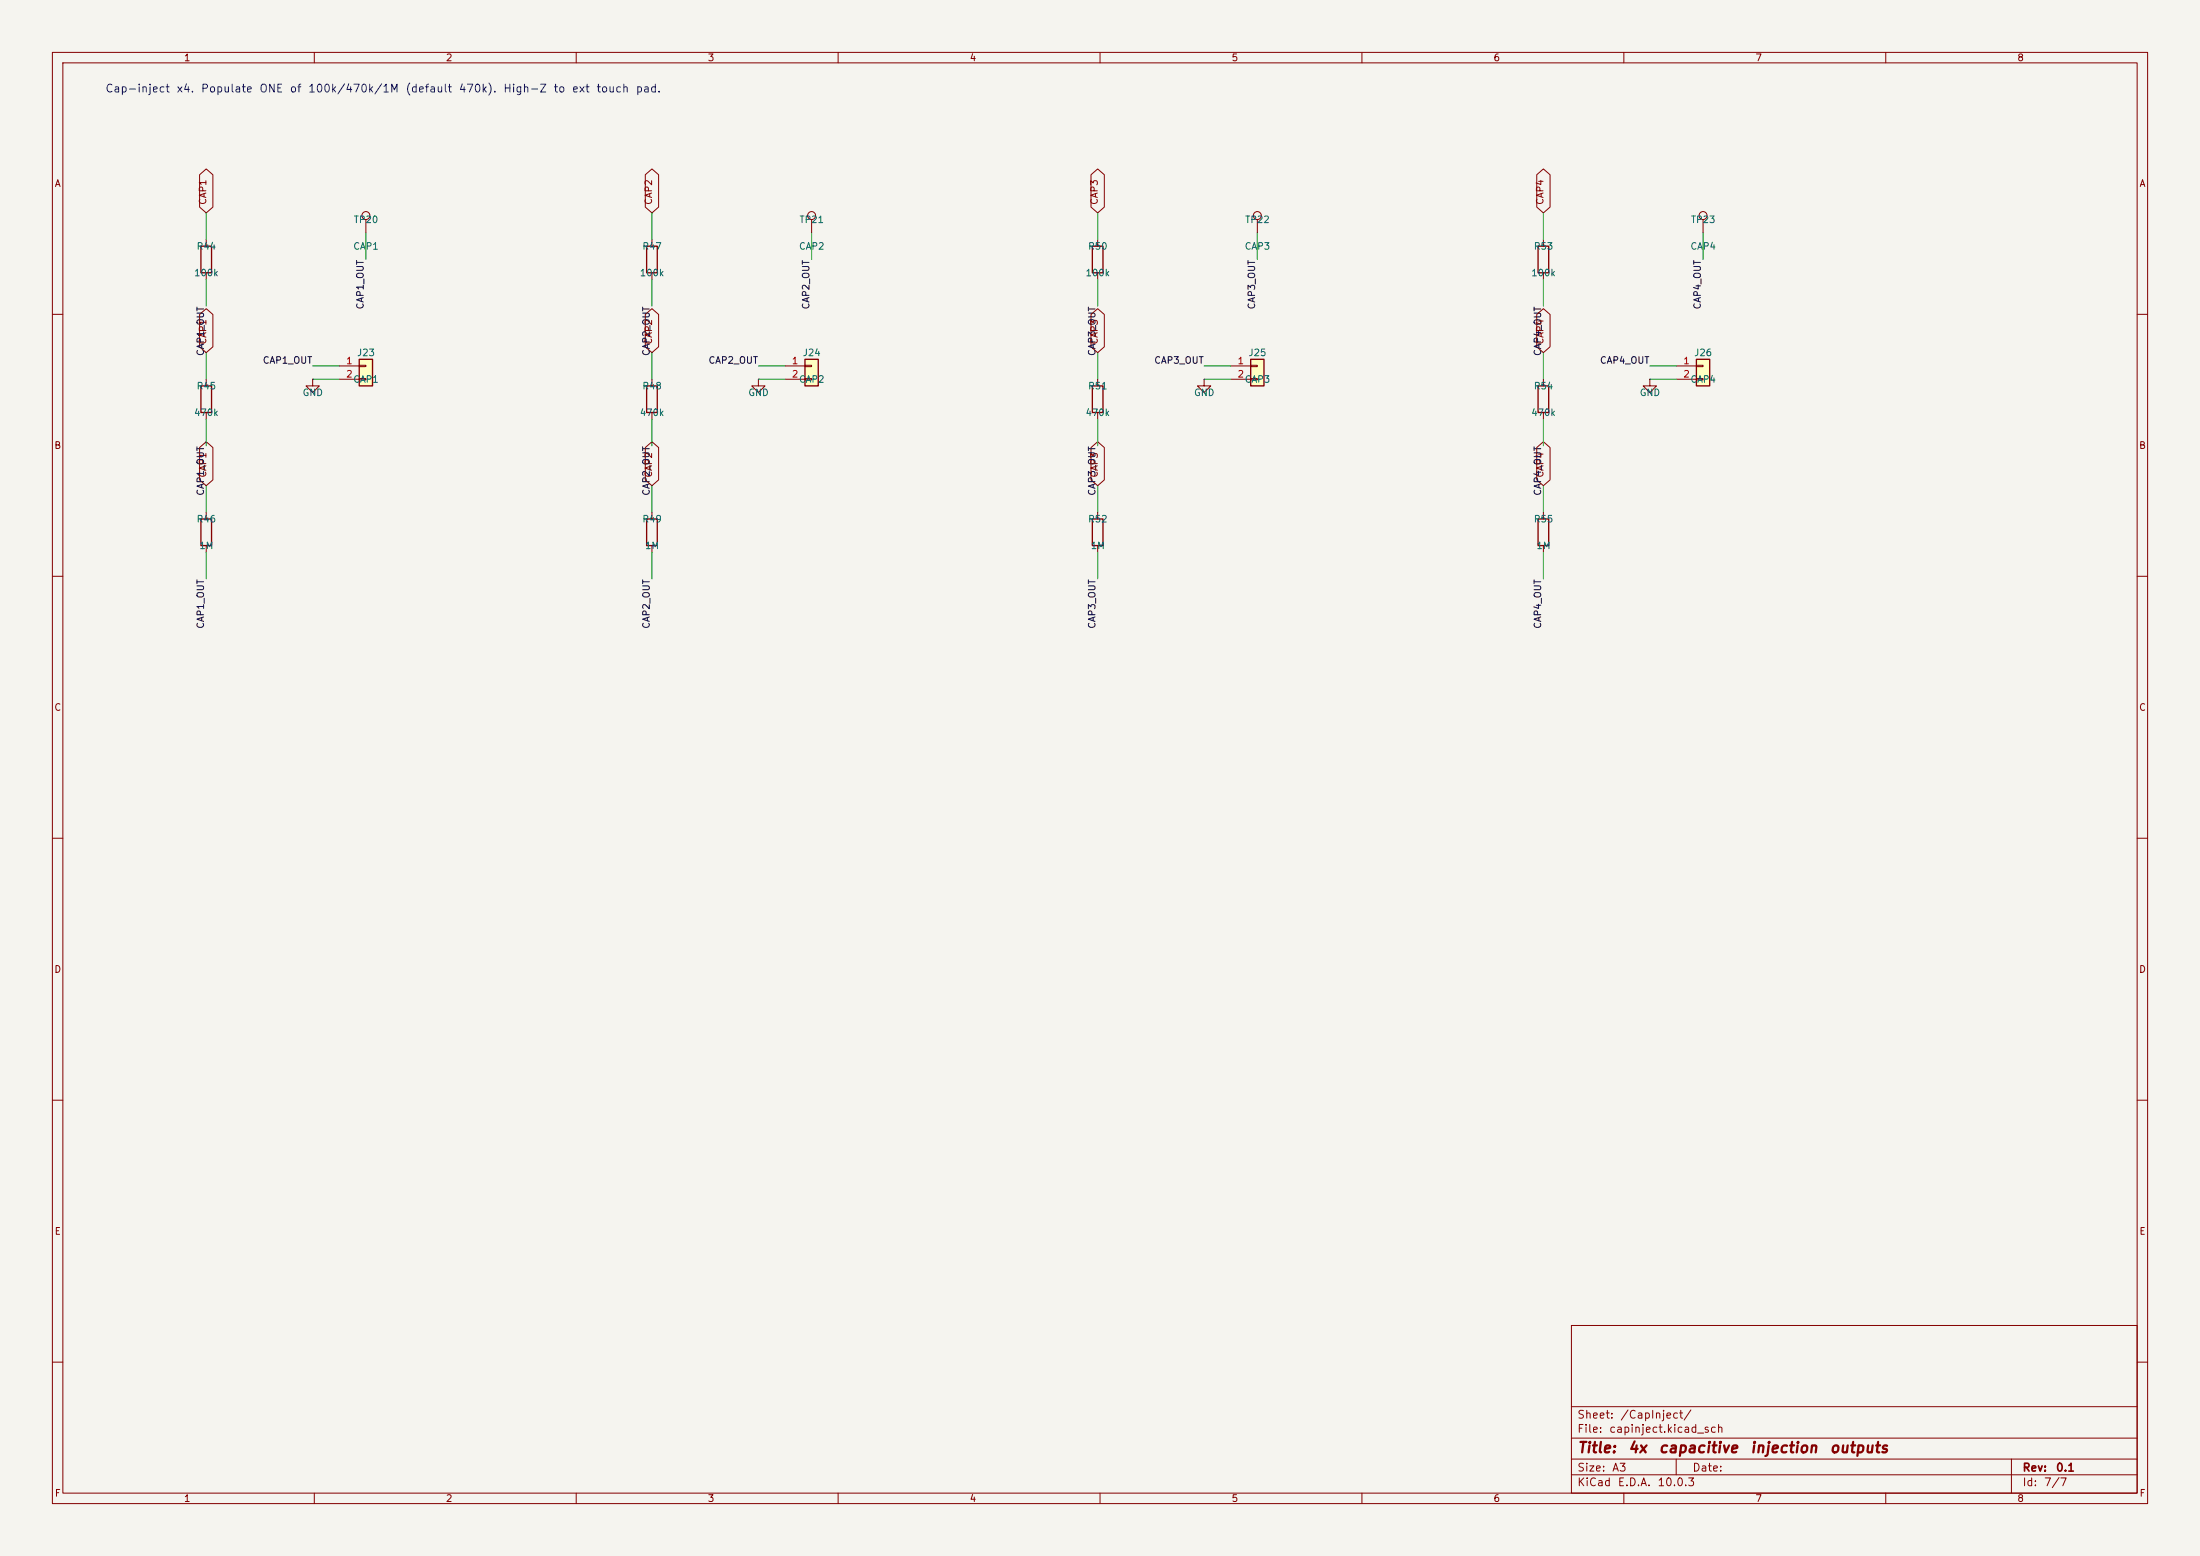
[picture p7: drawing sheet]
<svg xmlns="http://www.w3.org/2000/svg" width="420mm" height="297mm" viewBox="0 0 420 297" stroke-linecap="round" stroke-linejoin="round" font-family="sans-serif">
<path d="M0 0h420v297h-420z" fill="#f5f4ef" stroke="#f5f4ef" stroke-width=".19"/>
<g fill="none" stroke="#840000" stroke-width=".19">
<path d="M10 10h400v277h-400zM12 12h396v273h-396zM60 10v2M110 10v2M160 10v2M210 10v2M260 10v2M310 10v2M360 10v2M10 60h2M39.4 72.4v1.3M39.4 78.7v1.3"/>
<path d="M408 60h2M10 110h2M408 110h2M10 160h2M408 160h2M10 210h2M408 210h2M300 253h108v32h-108zM10 260h2M300 278.5h108M300 274.5h108M300 268.5h108"/>
<path d="M320 278.5v3M384 278.5v6.5M408 260h2M60 285v2M110 285v2M160 285v2M210 285v2M260 285v2M300 281.5h108M310 285v2M360 285v2"/>
</g>
<path d="M38.4 73.7h2v5h-2z" fill="none" stroke="#840000" stroke-width=".25"/>
<path d="M323.8 68.6h2.6v5.1h-2.6z" fill="#ffffc2"/>
<path d="M38.4 47h2v5.1h-2zM123.4 47h2.1v5.1h-2.1zM208.5 47h2.1v5.1h-2.1zM293.6 47h2.1v5.1h-2.1zM208.5 73.7h2.1v5h-2.1zM293.6 73.7h2.1v5h-2.1zM323.8 68.6h2.6v5.1h-2.6zM38.4 99.1h2v5h-2zM123.4 99.1h2.1v5h-2.1zM208.5 99.1h2.1v5h-2.1zM293.6 99.1h2.1v5h-2.1z" fill="none" stroke="#840000" stroke-width=".25"/>
<g fill="none" stroke="#840000" stroke-width=".19">
<path d="M39.4 45.7v1.3M39.4 52.1v1.2M69.8 41.9v2.6M124.5 45.7v1.3M124.5 52.1v1.2M209.5 45.7v1.3M209.5 52.1v1.2M240 41.9v2.6M294.6 45.7v1.3M294.6 52.1v1.2M325.1 41.9v2.6M209.5 72.4v1.3"/>
<path d="M209.5 78.7v1.3M229.9 72.4v1.3h1.2l-1.2 1.2-1.3-1.2h1.3M229.9 72.4h.1M294.6 72.4v1.3M294.6 78.7v1.3M315 72.4v1.3h1.2l-1.2 1.2-1.3-1.2h1.3M315 72.4h.1M320 69.9h3.8M320 72.4h3.8M323.8 69.7h1.3v.3h-1.3zM323.8 72.3h1.3v.2h-1.3zM39.4 97.8v1.3"/>
<path d="M124.5 97.8v1.3M209.5 97.8v1.3M294.6 97.8v1.3M39.4 104.1v1.3M124.5 104.1v1.3M209.5 104.1v1.3M294.6 104.1v1.3"/>
<circle cx="69.9" cy="41.1" r=".76"/>
<circle cx="240" cy="41.1" r=".76"/>
<circle cx="325.1" cy="41.1" r=".76"/>
</g>
<path d="M238.8 68.6h2.5v5.1h-2.5z" fill="#ffffc2"/>
<path d="M238.8 68.6h2.5v5.1h-2.5z" fill="none" stroke="#840000" stroke-width=".25"/>
<path d="M144.8 72.4v1.3h1.2l-1.2 1.2-1.3-1.2h1.3M144.8 72.4h.1M234.9 69.9h3.9M234.9 72.4h3.9M238.8 69.7h1.2v.3h-1.2zM238.8 72.3h1.2v.2h-1.2z" fill="none" stroke="#840000" stroke-width=".19"/>
<path d="M153.7 68.6h2.5v5.1h-2.5z" fill="#ffffc2"/>
<path d="M123.4 73.7h2.1v5h-2.1zM153.7 68.6h2.5v5.1h-2.5z" fill="none" stroke="#840000" stroke-width=".25"/>
<g fill="none" stroke="#840000" stroke-width=".19">
<path d="M154.9 41.9v2.6M59.7 72.4v1.3h1.3l-1.3 1.2-1.3-1.2h1.3M59.7 72.4h.1M124.5 72.4v1.3M124.5 78.7v1.3M149.9 69.9h3.8M149.9 72.4h3.8M153.7 69.7h1.2v.3h-1.2zM153.7 72.3h1.2v.2h-1.2z"/>
<circle cx="154.9" cy="41.1" r=".76"/>
</g>
<path d="M68.6 68.6h2.5v5.1h-2.5z" fill="#ffffc2"/>
<path d="M68.6 68.6h2.5v5.1h-2.5z" fill="none" stroke="#840000" stroke-width=".25"/>
<g fill="none" stroke="#840000" stroke-width=".19">
<path d="M38.1 33.4l1.3-1.2 1.2 1.2v6.1l-1.2 1.1-1.3-1.1zM123.2 33.4l1.3-1.2 1.2 1.2v6.1l-1.2 1.1-1.3-1.1zM208.3 33.4l1.2-1.2 1.3 1.2v6.1l-1.3 1.1-1.2-1.1zM293.4 33.4l1.2-1.2 1.3 1.2v6.1l-1.3 1.1-1.2-1.1zM38.1 60l1.3-1.1 1.2 1.1v6.2l-1.2 1.1-1.3-1.1zM64.8 69.9h3.8M64.8 72.4h3.8M68.6 69.7h1.2v.3h-1.2zM68.6 72.3h1.2v.2h-1.2zM123.2 60l1.3-1.1 1.2 1.1v6.2l-1.2 1.1-1.3-1.1zM208.3 60l1.2-1.1 1.3 1.1v6.2l-1.3 1.1-1.2-1.1zM293.4 60l1.2-1.1 1.3 1.1v6.2l-1.3 1.1-1.2-1.1z"/>
<path d="M38.1 85.4l1.3-1.1 1.2 1.1v6.2l-1.2 1.1-1.3-1.1zM123.2 85.4l1.3-1.1 1.2 1.1v6.2l-1.2 1.1-1.3-1.1zM208.3 85.4l1.2-1.1 1.3 1.1v6.2l-1.3 1.1-1.2-1.1zM293.4 85.4l1.2-1.1 1.3 1.1v6.2l-1.3 1.1-1.2-1.1z"/>
</g>
<g fill="none" stroke="#009600" stroke-width=".19">
<path d="M39.4 40.6v5.1M39.4 53.3v5.1M69.8 44.5v5M124.5 40.6v5.1M124.5 53.3v5.1M154.9 44.5v5M209.5 40.6v5.1M209.5 53.3v5.1M240 44.5v5M294.6 40.6v5.1M294.6 53.3v5.1M325.1 44.5v5"/>
<path d="M39.4 67.3v5.1M59.7 72.4h5.1M59.7 69.9h5.1M124.5 67.3v5.1M144.8 72.4h5.1M144.8 69.9h5.1M209.5 67.3v5.1M229.9 72.4h5M229.9 69.9h5M294.6 67.3v5.1M315 72.4h5M315 69.9h5"/>
<path d="M39.4 80v5.1M39.4 92.7v5.1M124.5 80v5.1M124.5 92.7v5.1M209.5 80v5.1M209.5 92.7v5.1M294.6 80v5.1M294.6 92.7v5.1M39.4 105.4v5.1M124.5 105.4v5.1M209.5 105.4v5.1M294.6 105.4v5.1"/>
</g>
<g font-size="2" fill="#840000">
<text x="301" y="277.8">Title:</text>
<text x="310.7" y="277.8">4x</text>
<text x="316.5" y="277.8">capacitive</text>
<text x="334" y="277.8">injection</text>
<text x="349.2" y="277.8">outputs</text>
</g>
<g font-size="1.5" fill="#0000c2">
<text x="20" y="18">Cap-inject</text>
<text x="33.6" y="18">x4.</text>
<text x="38.2" y="18">Populate</text>
<text x="49.4" y="18">ONE</text>
<text x="55.2" y="18">of</text>
<text x="58.7" y="18">100k/470k/1M</text>
<text x="77.3" y="18">(default</text>
<text x="87.5" y="18">470k).</text>
<text x="96" y="18">High-Z</text>
<text x="105.6" y="18">to</text>
<text x="109.1" y="18">ext</text>
<text x="113.7" y="18">touch</text>
<text x="121.2" y="18">pad.</text>
</g>
<g font-size="1.5" fill="#840000">
<text x="301" y="273.8">File:</text>
<text x="301" y="271.1">Sheet:</text>
<text x="307.1" y="273.8">capinject.kicad_sch</text>
<text x="309.2" y="271.1">/CapInject/</text>
<text x="301" y="281.2">Size:</text>
<text x="307.6" y="281.2">A3</text>
<text x="323" y="281.2">Date:</text>
<text x="386" y="281.2">Rev:</text>
<text x="392.4" y="281.2">0.1</text>
<text x="301" y="284">KiCad</text>
<text x="308.7" y="284">E.D.A.</text>
<text x="316.3" y="284">10.0.3</text>
<text x="386" y="284">Id:</text>
<text x="390.1" y="284">7/7</text>
</g>
<g font-size="1.3" fill="#840000">
<text x="35" y="12">1</text>
<text x="85" y="12">2</text>
<text x="135" y="12">3</text>
<text x="185" y="12">4</text>
<text x="235" y="12">5</text>
<text x="285" y="12">6</text>
<text x="335" y="12">7</text>
<text x="385" y="12">8</text>
<text x="10.3" y="36">A</text>
<text x="408.3" y="36">A</text>
<text x="39.7" y="39.2" transform="rotate(-90 39.7 39.2)">CAP1</text>
<text x="124.8" y="39.2" transform="rotate(-90 124.8 39.2)">CAP2</text>
<text x="209.9" y="39.2" transform="rotate(-90 209.9 39.2)">CAP3</text>
<text x="295" y="39.2" transform="rotate(-90 295 39.2)">CAP4</text>
<text x="39.7" y="65.9" transform="rotate(-90 39.7 65.9)">CAP1</text>
<text x="124.8" y="65.9" transform="rotate(-90 124.8 65.9)">CAP2</text>
<text x="209.9" y="65.9" transform="rotate(-90 209.9 65.9)">CAP3</text>
<text x="295" y="65.9" transform="rotate(-90 295 65.9)">CAP4</text>
<text x="10.3" y="86">B</text>
<text x="408.2" y="86">B</text>
<text x="39.7" y="91.3" transform="rotate(-90 39.7 91.3)">CAP1</text>
<text x="124.8" y="91.3" transform="rotate(-90 124.8 91.3)">CAP2</text>
<text x="209.9" y="91.3" transform="rotate(-90 209.9 91.3)">CAP3</text>
<text x="295" y="91.3" transform="rotate(-90 295 91.3)">CAP4</text>
<text x="10.3" y="136">C</text>
<text x="408.2" y="136">C</text>
<text x="10.3" y="186">D</text>
<text x="408.2" y="186">D</text>
<text x="10.3" y="236">E</text>
<text x="408.3" y="236">E</text>
<text x="10.3" y="286">F</text>
<text x="35" y="287">1</text>
<text x="85" y="287">2</text>
<text x="135" y="287">3</text>
<text x="185" y="287">4</text>
<text x="235" y="287">5</text>
<text x="285" y="287">6</text>
<text x="335" y="287">7</text>
<text x="385" y="287">8</text>
<text x="408.3" y="286">F</text>
</g>
<g font-size="1.3" fill="#006464">
<text x="37.4" y="48">R44</text>
<text x="67.3" y="48">CAP1</text>
<text x="67.4" y="42.9">TP20</text>
<text x="122.5" y="48">R47</text>
<text x="152.4" y="48">CAP2</text>
<text x="152.5" y="42.9">TP21</text>
<text x="207.6" y="48">R50</text>
<text x="237.5" y="48">CAP3</text>
<text x="237.6" y="42.9">TP22</text>
<text x="292.7" y="48">R53</text>
<text x="322.6" y="48">CAP4</text>
<text x="322.7" y="42.9">TP23</text>
<text x="36.9" y="53">100k</text>
<text x="122" y="53">100k</text>
<text x="207.1" y="53">100k</text>
<text x="292.2" y="53">100k</text>
<text x="68.1" y="68.3">J23</text>
<text x="153.1" y="68.3">J24</text>
<text x="238.2" y="68.3">J25</text>
<text x="323.3" y="68.3">J26</text>
<text x="37.4" y="74.6">R45</text>
<text x="57.7" y="75.9">GND</text>
<text x="67.3" y="73.4">CAP1</text>
<text x="122.5" y="74.6">R48</text>
<text x="142.7" y="75.9">GND</text>
<text x="152.4" y="73.4">CAP2</text>
<text x="207.6" y="74.6">R51</text>
<text x="227.8" y="75.9">GND</text>
<text x="237.5" y="73.4">CAP3</text>
<text x="292.7" y="74.6">R54</text>
<text x="312.9" y="75.9">GND</text>
<text x="322.6" y="73.4">CAP4</text>
<text x="36.9" y="79.7">470k</text>
<text x="122" y="79.7">470k</text>
<text x="207.1" y="79.7">470k</text>
<text x="292.2" y="79.7">470k</text>
<text x="37.4" y="100">R46</text>
<text x="122.5" y="100">R49</text>
<text x="207.6" y="100">R52</text>
<text x="292.7" y="100">R55</text>
<text x="37.9" y="105.1">1M</text>
<text x="123" y="105.1">1M</text>
<text x="208.1" y="105.1">1M</text>
<text x="293.2" y="105.1">1M</text>
</g>
<g font-size="1.3" fill="#0f0f0f">
<text x="69.7" y="59.2" transform="rotate(-90 69.7 59.2)">CAP1_OUT</text>
<text x="154.8" y="59.2" transform="rotate(-90 154.8 59.2)">CAP2_OUT</text>
<text x="239.9" y="59.2" transform="rotate(-90 239.9 59.2)">CAP3_OUT</text>
<text x="325" y="59.2" transform="rotate(-90 325 59.2)">CAP4_OUT</text>
<text x="39.2" y="68.1" transform="rotate(-90 39.2 68.1)">CAP1_OUT</text>
<text x="50.1" y="69.7">CAP1_OUT</text>
<text x="124.3" y="68.1" transform="rotate(-90 124.3 68.1)">CAP2_OUT</text>
<text x="135.1" y="69.7">CAP2_OUT</text>
<text x="209.4" y="68.1" transform="rotate(-90 209.4 68.1)">CAP3_OUT</text>
<text x="220.2" y="69.7">CAP3_OUT</text>
<text x="294.5" y="68.1" transform="rotate(-90 294.5 68.1)">CAP4_OUT</text>
<text x="305.3" y="69.7">CAP4_OUT</text>
<text x="39.2" y="94.7" transform="rotate(-90 39.2 94.7)">CAP1_OUT</text>
<text x="124.3" y="94.7" transform="rotate(-90 124.3 94.7)">CAP2_OUT</text>
<text x="209.4" y="94.7" transform="rotate(-90 209.4 94.7)">CAP3_OUT</text>
<text x="294.5" y="94.7" transform="rotate(-90 294.5 94.7)">CAP4_OUT</text>
<text x="39.2" y="120.1" transform="rotate(-90 39.2 120.1)">CAP1_OUT</text>
<text x="124.3" y="120.1" transform="rotate(-90 124.3 120.1)">CAP2_OUT</text>
<text x="209.4" y="120.1" transform="rotate(-90 209.4 120.1)">CAP3_OUT</text>
<text x="294.5" y="120.1" transform="rotate(-90 294.5 120.1)">CAP4_OUT</text>
</g>
<g font-size="1.3" fill="#a90000">
<text x="66" y="69.8">1</text>
<text x="151.1" y="69.8">1</text>
<text x="236.1" y="69.8">1</text>
<text x="321.2" y="69.8">1</text>
<text x="66" y="72.4">2</text>
<text x="151.1" y="72.4">2</text>
<text x="236.1" y="72.4">2</text>
<text x="321.2" y="72.4">2</text>
</g>
</svg>
